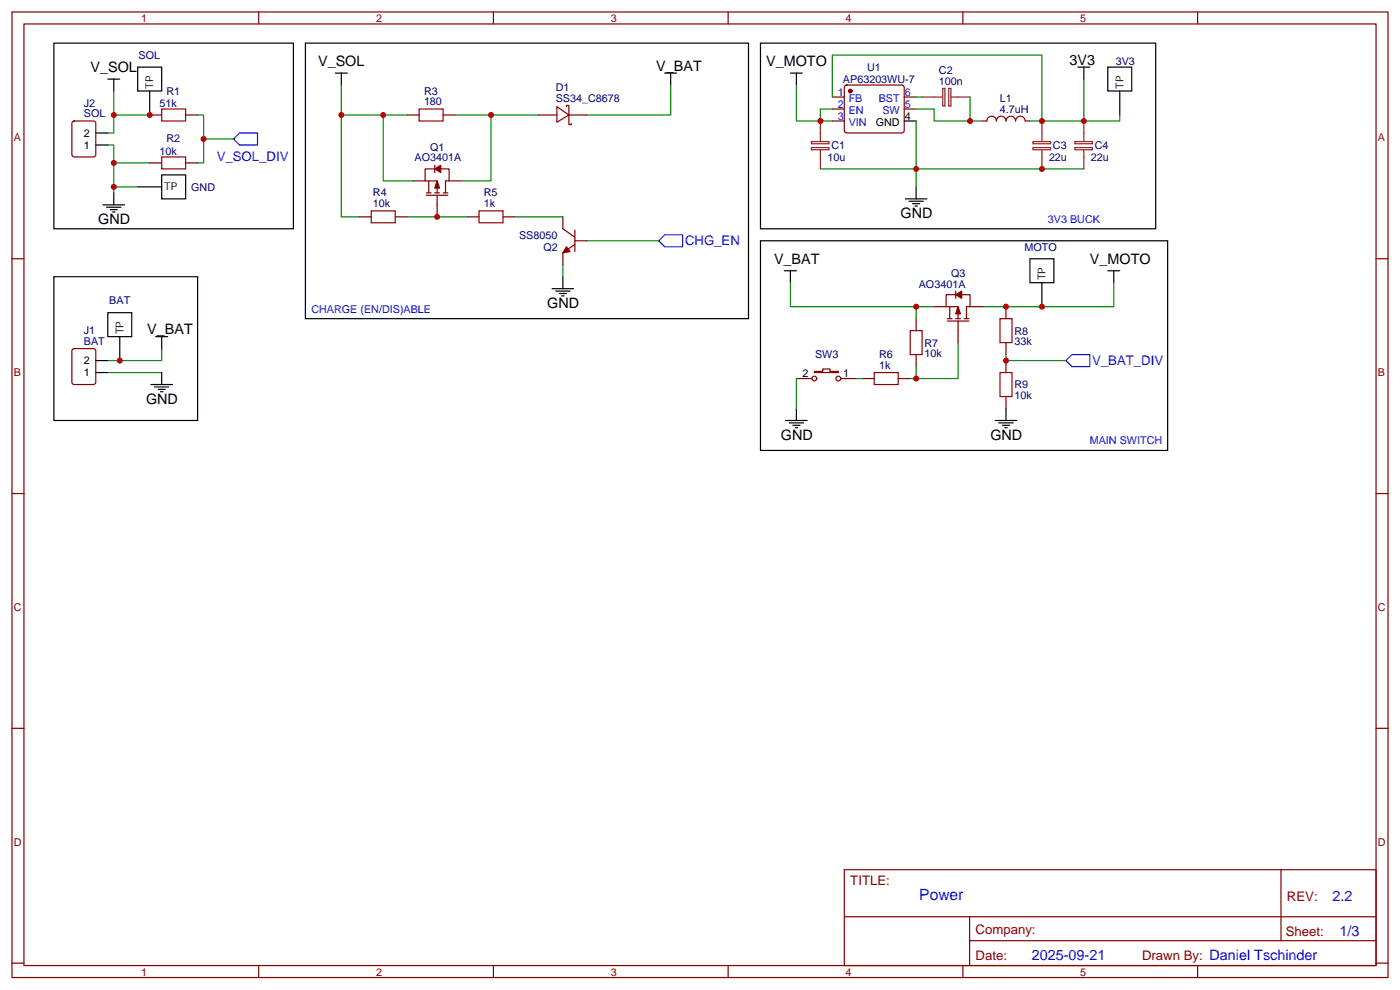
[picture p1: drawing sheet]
<svg xmlns="http://www.w3.org/2000/svg" width="412mm" height="292mm" viewBox="0 0 412 292" stroke-linecap="round" stroke-linejoin="round" font-family="sans-serif">
<g fill="none" stroke="#870000" stroke-width=".35">
<path d="M3.5 3.5h405.4v284.4h-405.4zM7.1 7.1h398.2v277.2h-398.2zM76.2 3.5v3.6M145.3 3.5v3.6M214.5 3.5v3.6M283.6 3.5v3.6M352.8 3.5v3.6M21.4 35.8l.5-.2h5.6l.7 .5v9.4l-.4 .7h-5.9l-.7-.4v-9.5zM44.1 33.9h3.5M54.7 33.9h3.5M119.9 33.9h3.6M130.5 33.9h3.6"/>
<path d="M158.7 33.9h5.3M164 31.4l3.6 2.5-3.6 2.1zM166.9 31.4v-.4h.7v2.9M167.6 33.9v2.8h.7v-.4M167.6 33.9h5.3M245.2 28.6h3.5M245.2 32.1h3.5M245.2 35.6h3.5M248.9 25.3l.5-.3h16.2l.5 .3 .2 .5v12.7l-.2 .5-.5 .2h-16.2l-.5-.3-.2-.4v-12.7zM266.3 28.6h3.6M266.3 32.1h3.6M289.3 35.6h1.4a1.41 1.41 0 0 1 1.4-1.4 1.41 1.41 0 0 1 1.4 1.4 1.41 1.41 0 0 1 1.4-1.4 1.41 1.41 0 0 1 1.4 1.4 1.41 1.41 0 0 1 1.4-1.4 1.41 1.41 0 0 1 1.5 1.4 1.41 1.41 0 0 1 1.4-1.4 1.41 1.41 0 0 1 1.4 1.4h1.4"/>
<path d="M44.1 48h3.5M54.7 48h3.5M121.7 53.3h3.5M125.2 53.3h3.6v3.5M125.6 57.5h6.3M125.6 56.8h1.4M126.3 53.3v3.5M128.1 49.7h-2.9v3.6M128.1 48.7v2.1M128.1 56.8h1.4M128.8 57.5v6.4M129.8 49.7h2.5v3.6h-1.1v3.5"/>
<path d="M130.5 56.8h1.4M132.3 53.3h3.5M3.5 76.2h3.6M105.8 63.9h3.6M116.4 63.9h3.5M137.6 63.9h3.5M148.2 63.9h3.5M165.8 63.9v3.5l3.5 2.4M169.3 72l-3.5 2.4v3.6M169.3 70.9h3.6M169.3 67.7v6.4M405.3 76.2h3.6"/>
<path d="M269.9 93.8v3.6M275.2 90.3h3.5M278.7 90.3h3.5v3.5M279 94.5h6.4M279 93.8h1.5M279.8 90.3v3.5M281.5 86.8h-2.8v3.5M281.5 85.7v2.1M281.5 93.8h1.4M282.2 94.5v6.4M283.3 86.8h2.5v3.5h-1.1v3.5M284 93.8h1.4"/>
<path d="M285.8 90.3h3.5M296.3 90.3v3.5M21.4 102.9l.5-.2h5.6l.7 .4v9.4l-.4 .7h-5.9l-.7-.4v-9.4zM234.6 111.5h4.6M239.9 109.4h2.5v-.7h2.1v.7h2.4v.3h-7zM247.6 111.5h4.6M254 111.5h3.5M264.6 111.5h3.5M269.9 104.4v3.5M296.3 100.9v3.5M296.3 106.2v3.5M296.3 116.8v3.5"/>
<path d="M3.5 145.3h3.6M405.3 145.3h3.6M3.5 214.5h3.6M405.3 214.5h3.6M248.7 256.1h156.6v28.2h-156.6zM377.3 256.1v20.9M248.7 270h156.5M285.6 277h119.6M285.6 270v14.1M3.5 283.6h3.6M76.2 284.3v3.6M145.3 284.3v3.6"/>
<path d="M214.5 284.3v3.6M283.6 284.3v3.6M352.8 284.3v3.6M405.3 283.6h3.6"/>
<circle cx="239.9" cy="111.5" r=".71"/>
<circle cx="246.9" cy="111.5" r=".71"/>
</g>
<g fill="none" stroke="#000" stroke-width=".35">
<path d="M15.9 12.7h70.5v54.7h-70.5zM40.6 19.8h7v7h-7zM90 12.7h130.5v81.1h-130.5zM224 12.7h116.4v54.7h-116.4zM317.5 19.8h3.5M319.3 19.8v3.5M326.3 19.8h7.1v7h-7.1zM28.2 39.2h3.5M31.7 23.3h3.6M33.5 23.3v3.5M44.1 26.8v7.1M98.8 21.5h3.5"/>
<path d="M100.5 21.5v3.5M195.8 21.5h3.5M197.6 21.5v3.5M232.8 21.5h3.6M234.6 21.5v3.5M266.3 35.6h3.6M329.8 26.8v7.1M28.2 42.7h3.5M33.5 56.8v3.5M40.6 55h7M47.6 51.5h7.1v7.1h-7.1zM266.7 58.6h6.3"/>
<path d="M267.8 59.3h4.2M268.8 60h2.1M269.9 55v3.6M30.3 60.3h6.4M31.4 61h4.2M32.5 61.7h2.1M33.2 62.4h.7M224 70.9h120v61.7h-120zM231.1 79.7h3.5M232.8 79.7v3.6M269.5 60.7h.7M303.4 76.2h7v7.1h-7z"/>
<path d="M326.3 79.7h3.5M328.1 79.7v3.6M15.9 81.5h42.3v42.3h-42.3zM31.7 92.1h7.1v7h-7.1zM35.3 99.1v7.1M45.9 99.1h3.5M47.6 99.1v3.6M162.6 85h6.4M163.7 85.7h4.2M164.7 86.4h2.2M165.5 87.1h.7M165.8 81.5v3.5"/>
<path d="M306.9 83.3v7M28.2 109.7h3.5M28.2 106.2h3.5M44.4 113.2h6.4M45.5 113.9h4.2M46.6 114.7h2.1M47.3 115.4h.7M47.6 109.7v3.5M231.4 123.8h6.4M232.5 124.5h4.2M233.5 125.2h2.2M234.2 125.9h.7"/>
<path d="M234.6 120.3v3.5M293.2 123.8h6.3M294.2 124.5h4.2M295.3 125.2h2.1M296 125.9h.7M296.3 120.3v3.5"/>
</g>
<g fill="none" stroke="#008700" stroke-width=".35">
<path d="M33.5 26.8v12.4h-1.8M33.5 33.9h10.6M58.2 33.9h1.8v14.1h-1.8M100.5 25v8.9h19.4M100.5 33.9v30h5.3M112.9 33.9v19.4h8.8M134.1 33.9h10.5M158.7 33.9h-14.1v19.4h-8.8M197.6 25v8.9h-24.7M234.6 25v10.6h10.6M245.2 28.6v-12.4h61.7v19.4h-3.5M245.2 32.1h-3.5v3.5"/>
<path d="M269.9 35.6v19.4M269.9 28.6h1.7M285.8 28.6v7h-10.6v-3.5h-5.3M285.8 35.6h3.5M319.3 23.3v12.3h-12.4M329.8 33.9v1.7h-10.5M31.7 42.7h1.8v5.3h10.6M33.5 48v8.8M33.5 55h7.1M60 40.9h8.8M241.7 49.7h77.6M119.9 63.9h17.7"/>
<path d="M151.7 63.9h14.1M165.8 78v3.5M172.9 70.9h21.1M232.8 83.3v7h37.1M275.2 90.3h-5.3v3.5M328.1 83.3v7h-38.8M31.7 109.7h15.9M47.6 102.7v3.5h-15.9M234.6 111.5v8.8M252.2 111.5h1.8M269.9 107.9v3.6M282.2 100.9v10.6h-14.1"/>
<path d="M296.3 104.4v1.8h17.7"/>
</g>
<path d="M47.6 32.1h7.1v3.5h-7.1zM123.5 32.1h7v3.5h-7zM47.6 46.2h7.1v3.5h-7.1zM109.4 62.1h7v3.5h-7zM141.1 62.1h7.1v3.5h-7.1zM268.1 97.4h3.5v7h-3.5zM294.6 93.8h3.5v7.1h-3.5zM257.5 109.7h7.1v3.5h-7.1zM294.6 109.7h3.5v7.1h-3.5z" fill="none" stroke="#a10000" stroke-width=".35"/>
<path d="M70.6 39.2h5.2v3.5h-5.2l-1.8-1.8zM194 70.9l1.8-1.8h5.3v3.6h-5.3zM314 106.2l1.7-1.8h5.3v3.5h-5.3z" fill="none" stroke="#00f" stroke-width=".35"/>
<g fill="#870000" stroke="#870000" stroke-width=".35">
<path d="M128.8 53.3l.7 2.1h-1.4z"/>
<path d="M128.1 49.7l1.7-1v2.1z"/>
<path d="M166.9 72.7l1 1.4-2.1 .3z"/>
<path d="M282.2 90.3l.7 2.1h-1.4z"/>
<path d="M281.5 86.8l1.8-1.1v2.1z"/>
<circle cx="250.5" cy="26.8" r=".53"/>
</g>
<g fill="none" stroke="#8c2424" stroke-width=".35">
<path d="M241.7 35.6v6M271.6 28.6h6M277.7 26h.6v5.2h-.6zM279.5 26h.6v5.2h-.6zM280.1 28.6h5.7M306.9 35.6v6M319.3 35.6v6M239 41.7h5.2v.6h-5.2zM239 43.5h5.2v.6h-5.2zM241.7 44.1v5.6M304.3 41.7h5.2v.6h-5.2zM304.3 43.5h5.2v.6h-5.2z"/>
<path d="M306.9 44.1v5.6M316.6 41.7h5.2v.6h-5.2zM316.6 43.5h5.2v.6h-5.2zM319.3 44.1v5.6"/>
</g>
<g fill="#c00">
<circle cx="269.9" cy="49.7" r=".88"/>
<circle cx="241.7" cy="35.6" r=".88"/>
<circle cx="306.9" cy="35.6" r=".88"/>
<circle cx="306.9" cy="49.7" r=".88"/>
<circle cx="144.6" cy="33.9" r=".88"/>
<circle cx="112.9" cy="33.9" r=".88"/>
<circle cx="33.5" cy="33.9" r=".88"/>
<circle cx="60" cy="40.9" r=".88"/>
<circle cx="33.5" cy="48" r=".88"/>
<circle cx="100.5" cy="33.9" r=".88"/>
<circle cx="128.8" cy="63.9" r=".88"/>
<circle cx="319.3" cy="35.6" r=".88"/>
<circle cx="269.9" cy="90.3" r=".88"/>
<circle cx="269.9" cy="111.5" r=".88"/>
<circle cx="296.3" cy="90.3" r=".88"/>
<circle cx="296.3" cy="106.2" r=".88"/>
<circle cx="285.8" cy="35.6" r=".88"/>
<circle cx="35.3" cy="106.2" r=".88"/>
<circle cx="44.1" cy="33.9" r=".88"/>
<circle cx="306.9" cy="90.3" r=".88"/>
<circle cx="33.5" cy="55" r=".88"/>
</g>
<text font-size="4.6" fill="#00f" x="270.8" y="265.1">Power</text>
<g font-size="4.2">
<text x="26.7" y="21.2">V_SOL</text>
<text x="93.7" y="19.5">V_SOL</text>
<text x="193.3" y="20.8">V_BAT</text>
<text x="225.7" y="19.5">V_MOTO</text>
<text x="315" y="19.1">3V3</text>
<text x="28.9" y="66">GND</text>
<text x="265.3" y="64.2">GND</text>
<text x="228" y="77.6">V_BAT</text>
<text x="321.1" y="77.6">V_MOTO</text>
<text x="161.2" y="90.7">GND</text>
<text x="43.4" y="98.4">V_BAT</text>
<text x="43" y="118.9">GND</text>
<text x="230" y="129.5">GND</text>
<text x="291.7" y="129.5">GND</text>
</g>
<g font-size="4.2" fill="#00f">
<text x="392.5" y="265.4">2.2</text>
<text x="394.6" y="275.7">1/3</text>
<text x="304" y="282.7">2025-09-21</text>
</g>
<g font-size="3.9" fill="#00f">
<text x="63.8" y="47.5">V_SOL_DIV</text>
<text x="201.8" y="72.1">CHG_EN</text>
<text x="321.7" y="107.5">V_BAT_DIV</text>
</g>
<g font-size="3.9" fill="#800">
<text x="250.5" y="260.7">TITLE:</text>
<text x="379.1" y="265.4">REV:</text>
<text x="287.4" y="274.9">Company:</text>
<text x="378.7" y="275.5">Sheet:</text>
<text x="287.4" y="282.6">Date:</text>
<text x="336.4" y="282.7">Drawn By: Daniel Tschinder</text>
</g>
<g font-size="3.2" fill="#800">
<text x="41.6" y="6.5">1</text>
<text x="110.8" y="6.5">2</text>
<text x="179.9" y="6.5">3</text>
<text x="249.1" y="6.5">4</text>
<text x="318.2" y="6.5">5</text>
<text x="4.1" y="41.6">A</text>
<text x="405.9" y="41.6">A</text>
<text x="4.1" y="110.8">B</text>
<text x="405.9" y="110.8">B</text>
<text x="4.1" y="179.9">C</text>
<text x="405.9" y="179.9">C</text>
<text x="4.1" y="249.1">D</text>
<text x="405.9" y="249.1">D</text>
<text x="41.6" y="287.3">1</text>
<text x="110.8" y="287.3">2</text>
<text x="179.9" y="287.3">3</text>
<text x="249.1" y="287.3">4</text>
<text x="318.2" y="287.3">5</text>
</g>
<g font-size="3.2" fill="#000080">
<text x="40.8" y="17.3">SOL</text>
<text x="255.4" y="20.8">U1</text>
<text x="276.6" y="21.8">C2</text>
<text x="328.7" y="19.1">3V3</text>
<text x="49.1" y="27.8">R1</text>
<text x="124.9" y="27.9">R3</text>
<text x="163.7" y="30">SS34_C8678</text>
<text x="163.7" y="26.7">D1</text>
<text x="248.3" y="24.4">AP63203WU-7</text>
<text x="276.6" y="25">100n</text>
<text x="294.5" y="30">L1</text>
<text x="24.7" y="34.6">SOL</text>
<text x="24.7" y="31.5">J2</text>
<text x="47" y="31.5">51k</text>
<text x="124.9" y="31">180</text>
<text x="294.5" y="33.2">4.7uH</text>
<text x="49.1" y="42">R2</text>
<text x="47" y="45.6">10k</text>
<text x="122.1" y="47.4">AO3401A</text>
<text x="126.7" y="44.4">Q1</text>
<text x="243.7" y="47.4">10u</text>
<text x="244.9" y="43.8">C1</text>
<text x="309" y="47.4">22u</text>
<text x="310.2" y="43.8">C3</text>
<text x="321.4" y="47.4">22u</text>
<text x="322.5" y="43.8">C4</text>
<text x="56.3" y="56.2">GND</text>
<text x="109.9" y="57.8">R4</text>
<text x="142.5" y="57.9">R5</text>
<text x="109.9" y="61">10k</text>
<text x="142.5" y="61">1k</text>
<text x="152.9" y="70.3">SS8050</text>
<text x="160.1" y="73.8">Q2</text>
<text x="301.8" y="73.8">MOTO</text>
<text x="280.2" y="81.5">Q3</text>
<text x="32.2" y="89.7">BAT</text>
<text x="270.7" y="84.7">AO3401A</text>
<text x="24.7" y="101.6">BAT</text>
<text x="24.7" y="98.4">J1</text>
<text x="298.8" y="101.7">33k</text>
<text x="298.8" y="98.5">R8</text>
<text x="240.1" y="105.6">SW3</text>
<text x="259" y="105.5">R6</text>
<text x="272.3" y="105.2">10k</text>
<text x="272.3" y="102">R7</text>
<text x="259" y="108.7">1k</text>
<text x="298.8" y="117.6">10k</text>
<text x="298.8" y="114.4">R9</text>
</g>
<g font-size="3.2">
<text x="45.2" y="26.1" transform="rotate(-90 45.2 26.1)">TP</text>
<text x="330.9" y="26.1" transform="rotate(-90 330.9 26.1)">TP</text>
<text x="266.5" y="35.3">4</text>
<text x="24.7" y="40.2">2</text>
<text x="258" y="37">GND</text>
<text x="24.7" y="43.7">1</text>
<text x="48.3" y="56.1">TP</text>
<text x="308" y="82.5" transform="rotate(-90 308 82.5)">TP</text>
<text x="36.3" y="98.4" transform="rotate(-90 36.3 98.4)">TP</text>
<text x="24.7" y="107.2">2</text>
<text x="24.7" y="110.8">1</text>
<text x="236.4" y="111.1">2</text>
<text x="248.4" y="111.1">1</text>
</g>
<g font-size="3.2" fill="#00f">
<text x="246.8" y="28.2">1</text>
<text x="250" y="30">FB</text>
<text x="258.9" y="30">BST</text>
<text x="266.5" y="28.2">6</text>
<text x="246.8" y="31.8">2</text>
<text x="246.8" y="35.3">3</text>
<text x="250" y="33.5">EN</text>
<text x="259.9" y="33.5">SW</text>
<text x="266.5" y="31.8">5</text>
<text x="250" y="37">VIN</text>
<text x="308.7" y="65.6">3V3 BUCK</text>
<text x="91.7" y="92.1">CHARGE (EN/DIS)ABLE</text>
<text x="321" y="130.9">MAIN SWITCH</text>
</g>
</svg>
